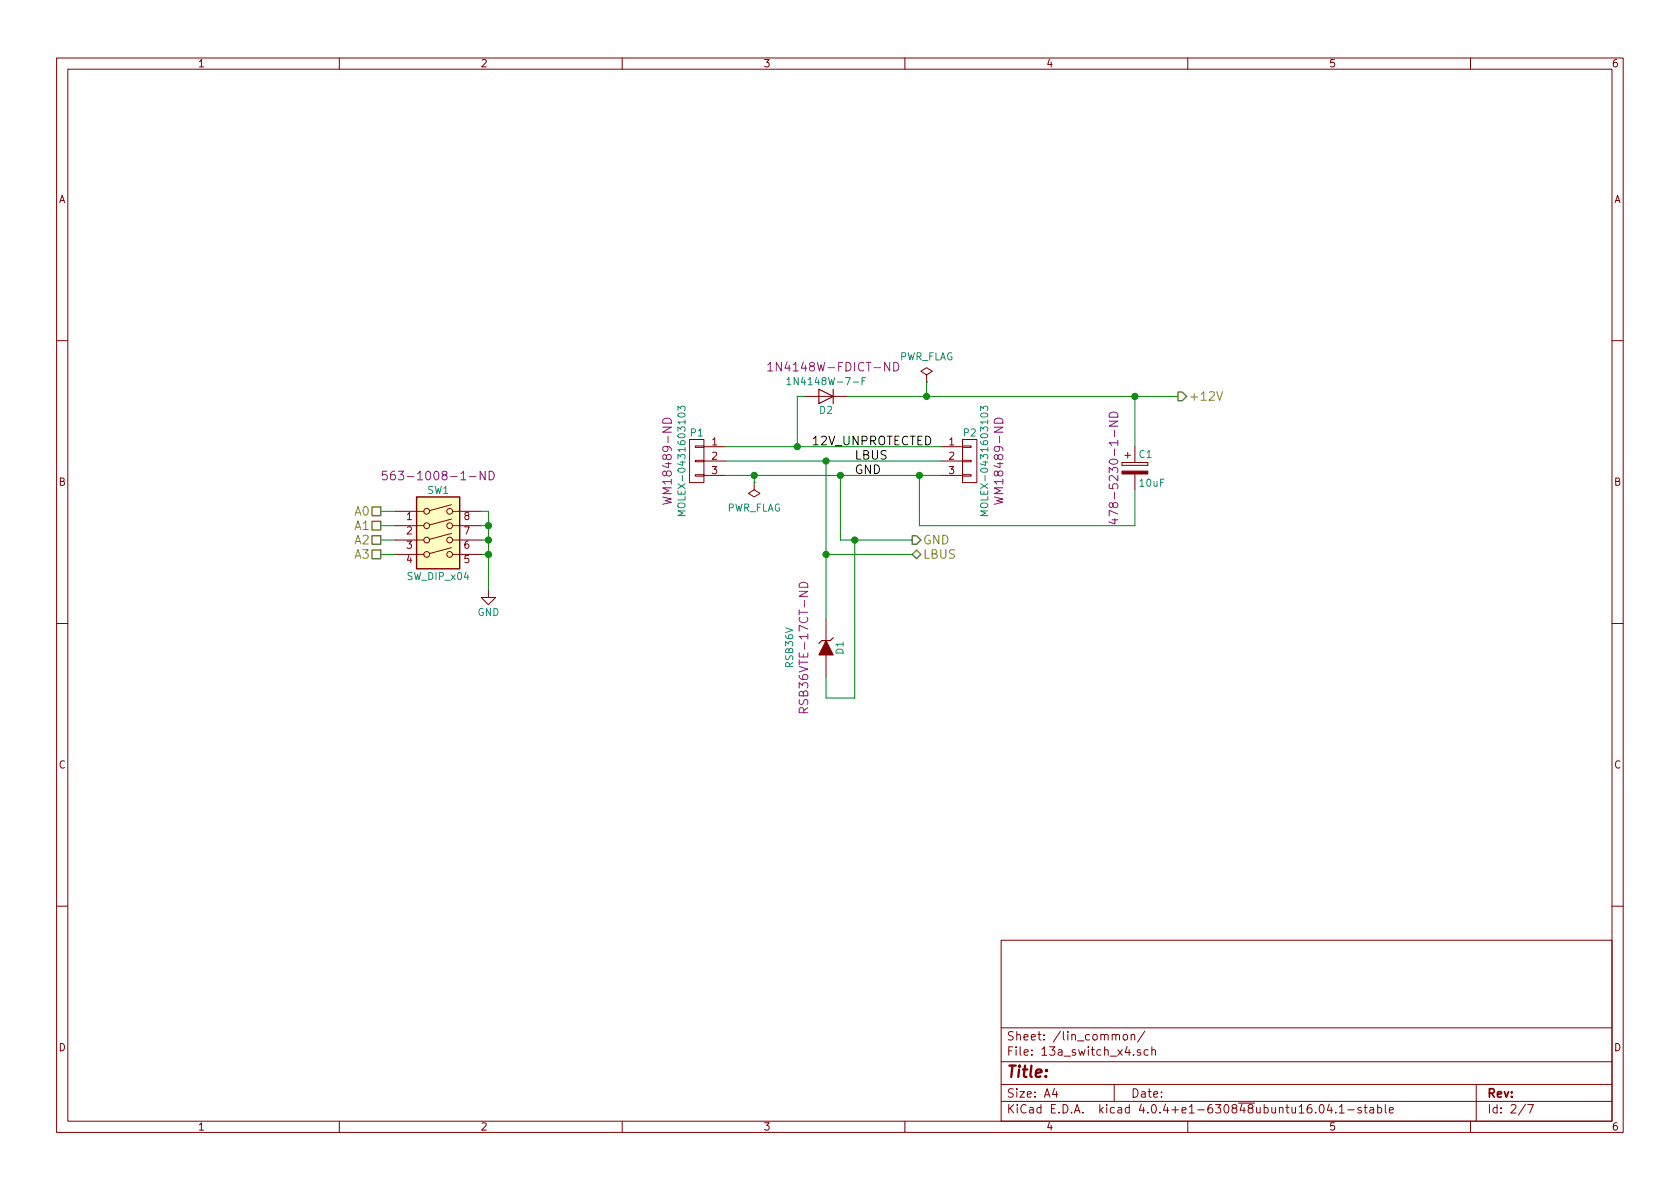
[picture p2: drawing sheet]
EESchema Schematic File Version 2
LIBS:microchip_pic16mcu
LIBS:power
LIBS:device
LIBS:transistors
LIBS:conn
LIBS:linear
LIBS:regul
LIBS:74xx
LIBS:cmos4000
LIBS:adc-dac
LIBS:memory
LIBS:xilinx
LIBS:microcontrollers
LIBS:dsp
LIBS:microchip
LIBS:analog_switches
LIBS:motorola
LIBS:texas
LIBS:intel
LIBS:audio
LIBS:interface
LIBS:digital-audio
LIBS:philips
LIBS:display
LIBS:cypress
LIBS:siliconi
LIBS:opto
LIBS:atmel
LIBS:contrib
LIBS:valves
LIBS:inputs
LIBS:switches
LIBS:rfcom
LIBS:inputs-cache
EELAYER 25 0
EELAYER END
$Descr A4 11693 8268
encoding utf-8
Sheet 2 7
Title ""
Date ""
Rev ""
Comp ""
Comment1 ""
Comment2 ""
Comment3 ""
Comment4 ""
$EndDescr
$Comp
L CP C1
U 1 1
P 7900 3250
F 0 "C1" H 7925 3350 50  0000 L CNN
F 1 "10uF" H 7925 3150 50  0000 L CNN
F 2 "Capacitors_SMD:C_1210_HandSoldering" H 7938 3100 50  0001 C CNN
F 3 "http://datasheets.avx.com/TPS.pdf" H 7900 3250 50  0001 C CNN
F 4 "478-5230-1-ND" V 7750 3250 60  0000 C CNN "DIGIKEY"
	1    7900 3250
	1    0    0    -1  
$EndComp
$Comp
L ZENER D1
U 1 1
P 5750 4500
F 0 "D1" H 5750 4600 50  0000 C CNN
F 1 "RSB36V" H 5750 4250 50  0000 C CNN
F 2 "Diodes_SMD:SOD-323_HandSoldering" H 5750 4500 50  0001 C CNN
F 3 "http://rohmfs.rohm.com/en/products/databook/datasheet/discrete/diode/zener/rsb36v.pdf" H 5750 4500 50  0001 C CNN
F 4 "RSB36VTE-17CT-ND" H 5750 4350 60  0000 C CNN "DIGIKEY"
	1    5750 4500
	0    1    1    0   
$EndComp
$Comp
L D D2
U 1 1
P 5750 2750
F 0 "D2" H 5750 2850 50  0000 C CNN
F 1 "1N4148W-7-F" H 5750 2650 50  0000 C CNN
F 2 "Diodes_SMD:SOD-123" H 5750 2750 50  0001 C CNN
F 3 "http://www.diodes.com/_files/datasheets/ds30086.pdf" H 5750 2750 50  0001 C CNN
F 4 "1N4148W-FDICT-ND" H 5700 2550 60  0000 C CNN "DIGIKEY"
	1    5750 2750
	-1   0    0    1   
$EndComp
Wire Wire Line
	5750 3200 5750 4300
Wire Wire Line
	5900 2750 8200 2750
$Comp
L PWR_FLAG #FLG06
U 1 1
P 5250 3350
F 0 "#FLG06" H 5250 3445 50  0001 C CNN
F 1 "PWR_FLAG" H 5250 3530 50  0000 C CNN
F 2 "" H 5250 3350 50  0000 C CNN
F 3 "" H 5250 3350 50  0000 C CNN
	1    5250 3350
	1    0    0    1   
$EndComp
$Comp
L PWR_FLAG #FLG07
U 1 1
P 6450 2650
F 0 "#FLG07" H 6450 2745 50  0001 C CNN
F 1 "PWR_FLAG" H 6450 2830 50  0000 C CNN
F 2 "" H 6450 2650 50  0000 C CNN
F 3 "" H 6450 2650 50  0000 C CNN
	1    6450 2650
	1    0    0    -1  
$EndComp
$Comp
L CONN_01X03 P1
U 1 1
P 4850 3200
F 0 "P1" H 4850 3400 50  0000 C CNN
F 1 "MOLEX-0431603103" V 4950 3200 50  0000 C CNN
F 2 "Connectors_Molex:Molex_Sabre_43160-XX03_03x7.49mm_Angled_BoardLock" H 4850 3200 50  0001 C CNN
F 3 "http://www.molex.com/pdm_docs/sd/431603103_sd.pdf" H 4850 3200 50  0001 C CNN
F 4 "WM18489-ND" V 5050 3200 60  0000 C CNN "DIGIKEY"
	1    4850 3200
	-1   0    0    -1  
$EndComp
$Comp
L CONN_01X03 P2
U 1 1
P 6750 3200
F 0 "P2" H 6750 3400 50  0000 C CNN
F 1 "MOLEX-0431603103" V 6850 3200 50  0000 C CNN
F 2 "Connectors_Molex:Molex_Sabre_43160-XX03_03x7.49mm_Angled_BoardLock" H 6750 3200 50  0001 C CNN
F 3 "http://www.molex.com/pdm_docs/sd/431603103_sd.pdf" H 6750 3200 50  0001 C CNN
F 4 "WM18489-ND" V 6950 3200 60  0000 C CNN "DIGIKEY"
	1    6750 3200
	1    0    0    -1  
$EndComp
Wire Wire Line
	5050 3100 6550 3100
Wire Wire Line
	5050 3200 6550 3200
Wire Wire Line
	5050 3300 6550 3300
Text Label 5650 3100 0    60   ~ 0
12V_UNPROTECTED
Text Label 5950 3300 0    60   ~ 0
GND
Text Label 5950 3200 0    60   ~ 0
LBUS
Wire Wire Line
	5250 3350 5250 3300
Connection ~ 5250 3300
Wire Wire Line
	5600 2750 5550 2750
Wire Wire Line
	5550 2750 5550 3100
Connection ~ 5550 3100
$Comp
L GND #PWR08
U 1 1
P 3400 4100
F 0 "#PWR08" H 3400 3850 50  0001 C CNN
F 1 "GND" H 3400 3950 50  0000 C CNN
F 2 "" H 3400 4100 50  0000 C CNN
F 3 "" H 3400 4100 50  0000 C CNN
	1    3400 4100
	1    0    0    -1  
$EndComp
Wire Wire Line
	3400 3850 3350 3850
Wire Wire Line
	3400 3550 3400 4100
Wire Wire Line
	3350 3750 3400 3750
Connection ~ 3400 3850
Wire Wire Line
	3350 3650 3400 3650
Connection ~ 3400 3750
Wire Wire Line
	3350 3550 3400 3550
Connection ~ 3400 3650
Wire Wire Line
	2650 3850 2750 3850
Wire Wire Line
	2650 3750 2750 3750
Wire Wire Line
	2650 3650 2750 3650
Wire Wire Line
	2650 3550 2750 3550
Wire Wire Line
	6450 2650 6450 2750
Connection ~ 6450 2750
Text HLabel 8200 2750 2    60   Output ~ 0
+12V
Text HLabel 6350 3850 2    60   BiDi ~ 0
LBUS
Wire Wire Line
	5750 3850 6350 3850
Connection ~ 5750 3200
Text HLabel 6350 3750 2    60   Output ~ 0
GND
Wire Wire Line
	5850 3300 5850 3750
Wire Wire Line
	5850 3750 6350 3750
Connection ~ 5850 3300
Connection ~ 5750 3850
Wire Wire Line
	5750 4850 5950 4850
Wire Wire Line
	5950 4850 5950 3750
Connection ~ 5950 3750
Wire Wire Line
	5750 4850 5750 4700
Text HLabel 2650 3550 0    60   UnSpc ~ 0
A0
Text HLabel 2650 3650 0    60   UnSpc ~ 0
A1
Text HLabel 2650 3750 0    60   UnSpc ~ 0
A2
Text HLabel 2650 3850 0    60   UnSpc ~ 0
A3
Wire Wire Line
	7900 3100 7900 2750
Connection ~ 7900 2750
Wire Wire Line
	6400 3300 6400 3650
Wire Wire Line
	6400 3650 7900 3650
Wire Wire Line
	7900 3650 7900 3400
Connection ~ 6400 3300
$Comp
L SW_DIP_x04 SW1
U 1 1
P 3050 3750
F 0 "SW1" H 3050 4100 50  0000 C CNN
F 1 "SW_DIP_x04" H 3050 3500 50  0000 C CNN
F 2 "Buttons_Switches_SMD:SW_DIP_x4_W7.62mm_Slide_Copal_CHS-B" H 3050 3750 50  0001 C CNN
F 3 "" H 3050 3750 50  0000 C CNN
F 4 "563-1008-1-ND" H 3050 4200 60  0000 C CNN "DIGIKEY"
	1    3050 3750
	1    0    0    -1  
$EndComp
$EndSCHEMATC
